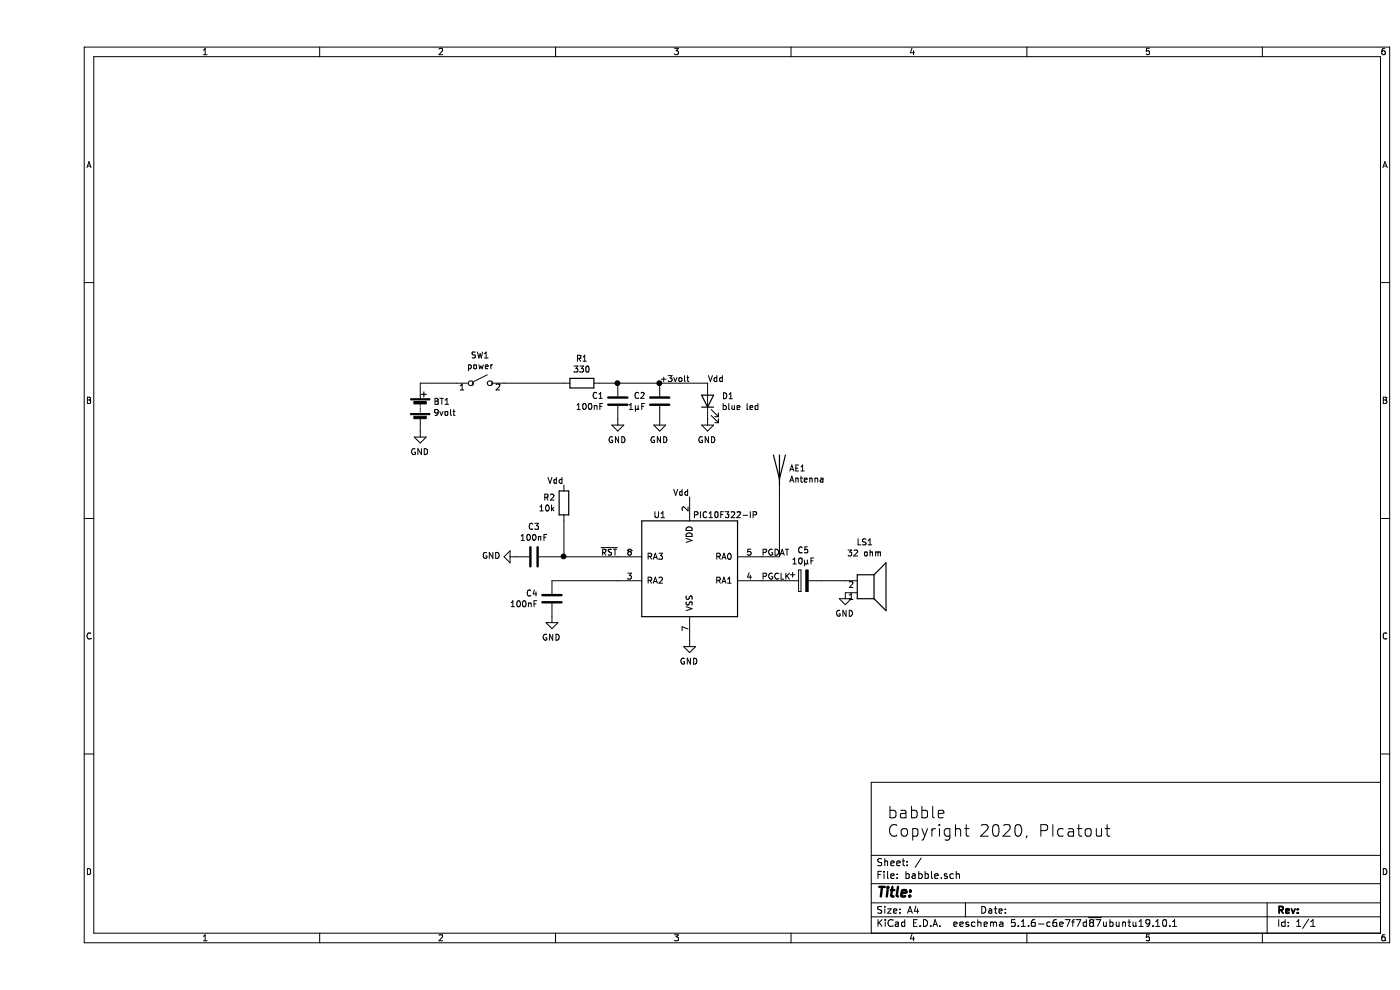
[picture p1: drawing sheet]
EESchema Schematic File Version 4
EELAYER 30 0
EELAYER END
$Descr A4 11693 8268
encoding utf-8
Sheet 1 1
Title ""
Date ""
Rev ""
Comp ""
Comment1 ""
Comment2 ""
Comment3 ""
Comment4 ""
$EndDescr
$Comp
L power:GND #PWR07
U 1 1
P 5450 5350
F 0 "#PWR07" H 5450 5100 50  0001 C CNN
F 1 "GND" H 5455 5177 50  0000 C CNN
F 2 "" H 5450 5350 50  0001 C CNN
F 3 "" H 5450 5350 50  0001 C CNN
	1    5450 5350
	-1   0    0    -1  
$EndComp
Text Label 5450 4150 2    50   ~ 0
Vdd
$Comp
L Device:Speaker LS1
U 1 1
P 6950 4950
F 0 "LS1" H 6913 4533 50  0000 C CNN
F 1 "32 ohm" H 6913 4624 50  0000 C CNN
F 2 "" H 6950 4750 50  0001 C CNN
F 3 "~" H 6940 4900 50  0001 C CNN
	1    6950 4950
	1    0    0    1   
$EndComp
$Comp
L Device:CP C5
U 1 1
P 6400 4850
F 0 "C5" V 6145 4850 50  0000 C CNN
F 1 "10µF" V 6236 4850 50  0000 C CNN
F 2 "" H 6438 4700 50  0001 C CNN
F 3 "~" H 6400 4850 50  0001 C CNN
	1    6400 4850
	0    -1   1    0   
$EndComp
$Comp
L power:GND #PWR010
U 1 1
P 6750 4950
F 0 "#PWR010" H 6750 4700 50  0001 C CNN
F 1 "GND" H 6755 4777 50  0000 C CNN
F 2 "" H 6750 4950 50  0001 C CNN
F 3 "" H 6750 4950 50  0001 C CNN
	1    6750 4950
	-1   0    0    -1  
$EndComp
Wire Wire Line
	6750 4850 6550 4850
Wire Wire Line
	6250 4850 6050 4850
$Comp
L Device:C C4
U 1 1
P 4300 5000
F 0 "C4" H 4415 5046 50  0000 L CNN
F 1 "100nF" H 4415 4955 50  0000 L CNN
F 2 "" H 4338 4850 50  0001 C CNN
F 3 "~" H 4300 5000 50  0001 C CNN
	1    4300 5000
	-1   0    0    -1  
$EndComp
$Comp
L power:GND #PWR05
U 1 1
P 4300 5150
F 0 "#PWR05" H 4300 4900 50  0001 C CNN
F 1 "GND" H 4305 4977 50  0000 C CNN
F 2 "" H 4300 5150 50  0001 C CNN
F 3 "" H 4300 5150 50  0001 C CNN
	1    4300 5150
	-1   0    0    -1  
$EndComp
Wire Wire Line
	4850 4850 4300 4850
$Comp
L Device:C C3
U 1 1
P 4150 4650
F 0 "C3" V 3898 4650 50  0000 C CNN
F 1 "100nF" V 3989 4650 50  0000 C CNN
F 2 "" H 4188 4500 50  0001 C CNN
F 3 "~" H 4150 4650 50  0001 C CNN
	1    4150 4650
	0    -1   1    0   
$EndComp
$Comp
L power:GND #PWR03
U 1 1
P 4000 4650
F 0 "#PWR03" H 4000 4400 50  0001 C CNN
F 1 "GND" V 4005 4522 50  0000 R CNN
F 2 "" H 4000 4650 50  0001 C CNN
F 3 "" H 4000 4650 50  0001 C CNN
	1    4000 4650
	0    1    -1   0   
$EndComp
$Comp
L Device:R R2
U 1 1
P 4400 4200
F 0 "R2" H 4470 4246 50  0000 L CNN
F 1 "10k" H 4470 4155 50  0000 L CNN
F 2 "" V 4330 4200 50  0001 C CNN
F 3 "~" H 4400 4200 50  0001 C CNN
	1    4400 4200
	-1   0    0    -1  
$EndComp
Wire Wire Line
	4400 4350 4400 4650
Connection ~ 4400 4650
Wire Wire Line
	4400 4650 4300 4650
Text Label 4400 4050 2    50   ~ 0
Vdd
$Comp
L MCU_Microchip_PIC10:PIC10F322-IP U1
U 1 1
P 5450 4750
F 0 "U1" H 5700 5200 50  0000 C CNN
F 1 "PIC10F322-IP" H 5150 5200 50  0000 C CNN
F 2 "Package_DIP:DIP-8_W7.62mm" H 5500 5400 50  0001 L CIN
F 3 "http://ww1.microchip.com/downloads/en/DeviceDoc/41585A.pdf" H 5450 4750 50  0001 C CNN
	1    5450 4750
	-1   0    0    -1  
$EndComp
Text Notes 7100 7000 0    98   ~ 0
babble\nCopyright 2020, PIcatout
$Comp
L Device:Antenna AE1
U 1 1
P 6200 3900
F 0 "AE1" H 6280 3889 50  0000 L CNN
F 1 "Antenna" H 6280 3798 50  0000 L CNN
F 2 "" H 6200 3900 50  0001 C CNN
F 3 "~" H 6200 3900 50  0001 C CNN
	1    6200 3900
	1    0    0    -1  
$EndComp
Wire Wire Line
	6200 4650 6050 4650
$Comp
L Device:Battery BT1
U 1 1
P 3200 3400
F 0 "BT1" H 3308 3446 50  0000 L CNN
F 1 "9volt" H 3308 3355 50  0000 L CNN
F 2 "" V 3200 3460 50  0001 C CNN
F 3 "~" V 3200 3460 50  0001 C CNN
	1    3200 3400
	1    0    0    -1  
$EndComp
$Comp
L power:GND #PWR01
U 1 1
P 3200 3600
F 0 "#PWR01" H 3200 3350 50  0001 C CNN
F 1 "GND" H 3205 3427 50  0000 C CNN
F 2 "" H 3200 3600 50  0001 C CNN
F 3 "" H 3200 3600 50  0001 C CNN
	1    3200 3600
	-1   0    0    -1  
$EndComp
$Comp
L Switch:SW_SPST SW1
U 1 1
P 3700 3200
F 0 "SW1" H 3700 3435 50  0000 C CNN
F 1 "power" H 3700 3344 50  0000 C CNN
F 2 "" H 3700 3200 50  0001 C CNN
F 3 "~" H 3700 3200 50  0001 C CNN
	1    3700 3200
	1    0    0    -1  
$EndComp
Wire Wire Line
	3200 3200 3500 3200
$Comp
L Device:C C1
U 1 1
P 4850 3350
F 0 "C1" H 4965 3396 50  0000 L CNN
F 1 "100nF" H 4965 3305 50  0000 L CNN
F 2 "" H 4888 3200 50  0001 C CNN
F 3 "~" H 4850 3350 50  0001 C CNN
	1    4850 3350
	-1   0    0    -1  
$EndComp
$Comp
L power:GND #PWR02
U 1 1
P 4850 3500
F 0 "#PWR02" H 4850 3250 50  0001 C CNN
F 1 "GND" H 4855 3327 50  0000 C CNN
F 2 "" H 4850 3500 50  0001 C CNN
F 3 "" H 4850 3500 50  0001 C CNN
	1    4850 3500
	-1   0    0    -1  
$EndComp
$Comp
L Device:R R1
U 1 1
P 4550 3200
F 0 "R1" V 4343 3200 50  0000 C CNN
F 1 "330" V 4434 3200 50  0000 C CNN
F 2 "" V 4480 3200 50  0001 C CNN
F 3 "~" H 4550 3200 50  0001 C CNN
	1    4550 3200
	0    1    1    0   
$EndComp
$Comp
L Device:LED D1
U 1 1
P 5600 3350
F 0 "D1" V 5639 3232 50  0000 R CNN
F 1 "blue led" V 5548 3232 50  0000 R CNN
F 2 "" H 5600 3350 50  0001 C CNN
F 3 "~" H 5600 3350 50  0001 C CNN
	1    5600 3350
	0    -1   -1   0   
$EndComp
$Comp
L power:GND #PWR06
U 1 1
P 5600 3500
F 0 "#PWR06" H 5600 3250 50  0001 C CNN
F 1 "GND" H 5605 3327 50  0000 C CNN
F 2 "" H 5600 3500 50  0001 C CNN
F 3 "" H 5600 3500 50  0001 C CNN
	1    5600 3500
	-1   0    0    -1  
$EndComp
Wire Wire Line
	4700 3200 4850 3200
Text Label 5600 3200 0    50   ~ 0
Vdd
Wire Wire Line
	3900 3200 4400 3200
Connection ~ 4850 3200
$Comp
L power:GND #PWR04
U 1 1
P 5200 3500
F 0 "#PWR04" H 5200 3250 50  0001 C CNN
F 1 "GND" H 5205 3327 50  0000 C CNN
F 2 "" H 5200 3500 50  0001 C CNN
F 3 "" H 5200 3500 50  0001 C CNN
	1    5200 3500
	-1   0    0    -1  
$EndComp
Text Label 6050 4650 0    50   ~ 0
PGDAT
Text Label 6050 4850 0    50   ~ 0
PGCLK
Text Label 4850 4650 2    50   ~ 0
~RST
Text Label 5200 3200 0    50   ~ 0
+3volt
Wire Wire Line
	4850 3200 5200 3200
$Comp
L Device:C C2
U 1 1
P 5200 3350
F 0 "C2" H 5315 3396 50  0000 L CNN
F 1 "1µF" H 5315 3305 50  0000 L CNN
F 2 "" H 5238 3200 50  0001 C CNN
F 3 "~" H 5200 3350 50  0001 C CNN
	1    5200 3350
	-1   0    0    -1  
$EndComp
Connection ~ 5200 3200
Wire Wire Line
	5200 3200 5600 3200
Wire Wire Line
	6200 4100 6200 4650
Wire Wire Line
	4400 4650 4850 4650
$EndSCHEMATC
